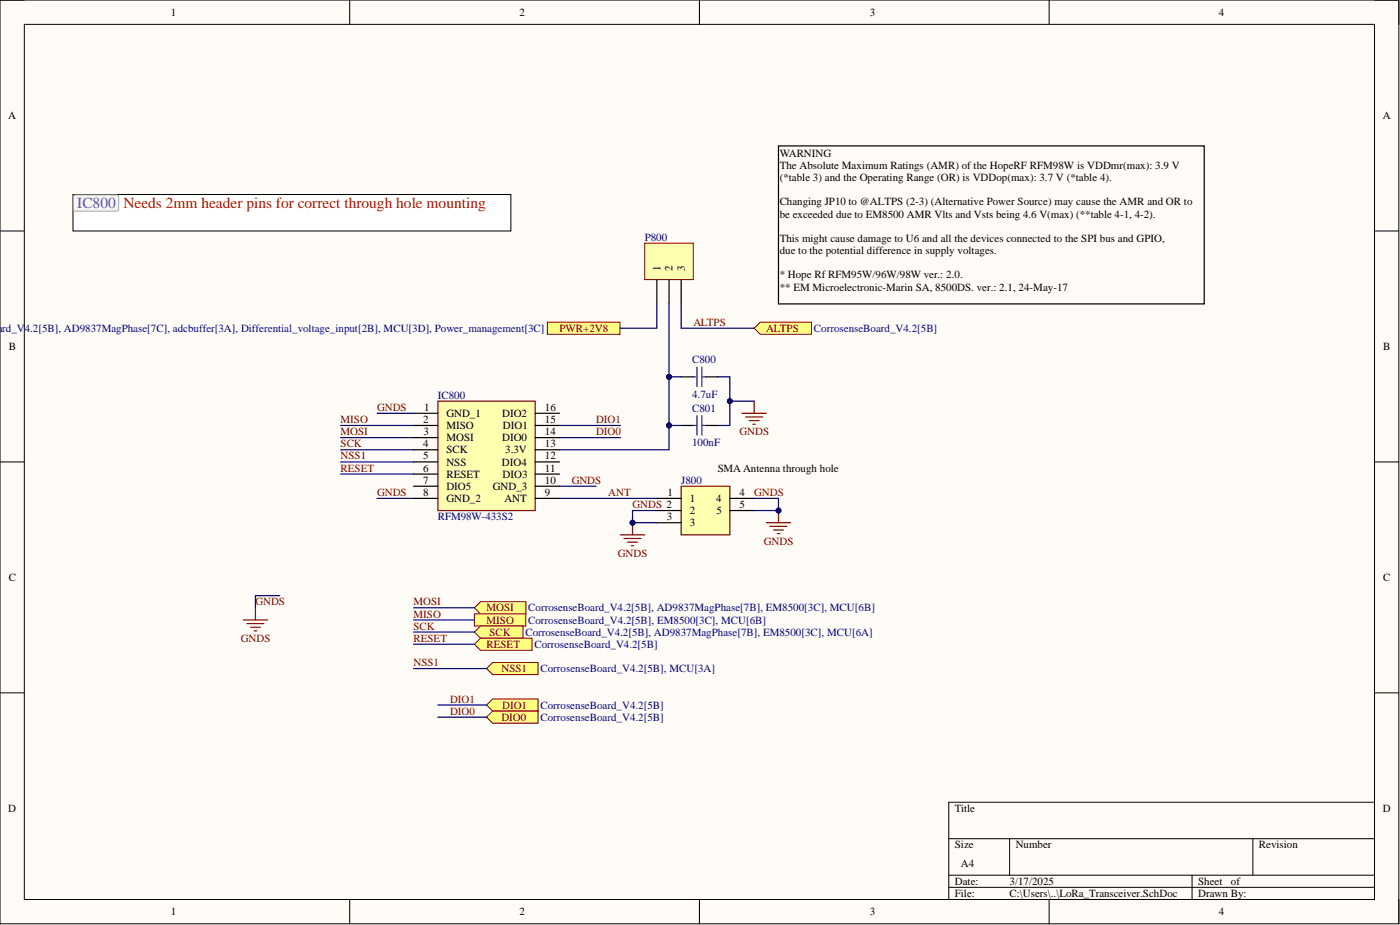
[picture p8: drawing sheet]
<svg xmlns="http://www.w3.org/2000/svg" width="292mm" height="193mm" viewBox="0 0 292 193" stroke-linecap="round" stroke-linejoin="round" font-family="sans-serif">
<path d="M0 0h291.9v192.7h-291.9z" fill-rule="evenodd" fill="#fffcf8"/>
<path d="M0 0h291.9v192.7h-291.9z" fill="none" stroke="#000" stroke-width=".21"/>
<path d="M5.1 5.1h281.7v182.5h-281.7z" fill-rule="evenodd" fill="#fffcf8"/>
<g fill="none" stroke="#000" stroke-width=".21">
<path d="M0 0h5.1M5.1 5.1h281.7v182.5h-281.7zM73 0v5.1M145.9 0v5.1M218.9 0v5.1M286.8 0h5.1v5.1M0 48.2h5.1M286.8 48.2h5.1M0 96.4h5.1M286.8 96.4h5.1M0 144.5h5.1M286.8 144.5h5.1"/>
<path d="M198 175h88.8M210.6 175v7.6M261.4 175v7.6M286.8 167.4h-88.8v20.2M73 187.6v5.1M145.9 187.6v5.1M198 182.6h88.8M198 185.1h88.8M218.9 187.6v5.1M248.7 182.6v5M291.9 187.6v5.1"/>
</g>
<path d="M91.4 83.7h20.3v22.8h-20.3z" fill-rule="evenodd" fill="#ffffb0"/>
<path d="M91.4 83.7h20.3v22.8h-20.3zM154.8 86.2h5.1M155.6 87h3.5M156.3 87.7h2.1M157.1 88.5h.5M157.4 83.7v2.5M50.8 129.3h5M51.5 130.1h3.6M52.3 130.9h2M53 131.6h.5M53.3 126.8v2.5" fill="none" stroke="#800000" stroke-width=".25"/>
<g fill="none" stroke="#000" stroke-width=".25">
<path d="M86.3 86.2h5.1M86.3 88.8h5.1M86.3 91.3h5.1M86.3 93.8h5.1M86.3 96.4h5.1M86.3 98.9h5.1M111.7 86.2h5M111.7 88.8h5M111.7 91.3h5M111.7 93.8h5M111.7 96.4h5M111.7 98.9h5"/>
<path d="M86.3 101.4h5.1M86.3 104h5.1M111.7 101.4h5M111.7 104h5"/>
</g>
<path d="M157.4 68.5l1.2-1.3h10.7v2.5h-10.7z" fill-rule="evenodd" fill="#ffff80"/>
<path d="M157.4 68.5l1.2-1.3h10.7v2.5h-10.7z" fill="none" stroke="#800000" stroke-width=".21"/>
<path d="M99 126.8l1.2-1.3h9.5v2.6h-9.5z" fill-rule="evenodd" fill="#ffff80"/>
<path d="M99 126.8l1.2-1.3h9.5v2.6h-9.5z" fill="none" stroke="#800000" stroke-width=".21"/>
<path d="M99 128.1h10.7v2.5h-10.7z" fill-rule="evenodd" fill="#ffff80"/>
<path d="M99 128.1h10.7v2.5h-10.7z" fill="none" stroke="#800000" stroke-width=".21"/>
<path d="M99 131.9l1.2-1.3h8.9v2.5h-8.9z" fill-rule="evenodd" fill="#ffff80"/>
<path d="M99 131.9l1.2-1.3h8.9v2.5h-8.9z" fill="none" stroke="#800000" stroke-width=".21"/>
<path d="M114.2 67.2h15.2v2.5h-15.2z" fill-rule="evenodd" fill="#ffff80"/>
<path d="M114.2 67.2h15.2v2.5h-15.2z" fill="none" stroke="#800000" stroke-width=".21"/>
<path d="M99 134.4l1.2-1.3h10.8v2.6h-10.8z" fill-rule="evenodd" fill="#ffff80"/>
<path d="M99 134.4l1.2-1.3h10.8v2.6h-10.8z" fill="none" stroke="#800000" stroke-width=".21"/>
<path d="M142.1 101.4h10.2v10.2h-10.2z" fill-rule="evenodd" fill="#ffffb0"/>
<path d="M142.1 101.4h10.2v10.2h-10.2zM159.9 109h5.1M160.6 109.8h3.6M161.4 110.6h2M162.2 111.3h.5M162.4 106.5v2.5" fill="none" stroke="#800000" stroke-width=".25"/>
<path d="M137 104h5.1M137 106.5h5.1M137 109h5.1M152.3 104h5.1M152.3 106.5h5.1" fill="none" stroke="#000" stroke-width=".25"/>
<circle cx="162.4" cy="106.5" r=".51" fill="#000080"/>
<circle cx="162.4" cy="106.5" r=".51" fill="none" stroke="#000080" stroke-width=".21"/>
<path d="M162.4 30.4h88.9v33h-88.9z" fill="none" stroke="#000" stroke-width=".25"/>
<path d="M101.5 139.5l1.3-1.3h9.5v2.5h-9.5z" fill-rule="evenodd" fill="#ffff80"/>
<path d="M101.5 139.5l1.3-1.3h9.5v2.5h-9.5z" fill="none" stroke="#800000" stroke-width=".21"/>
<path d="M101.5 147.1l1.3-1.3h9.5v2.5h-9.5z" fill-rule="evenodd" fill="#ffff80"/>
<path d="M101.5 147.1l1.3-1.3h9.5v2.5h-9.5z" fill="none" stroke="#800000" stroke-width=".21"/>
<path d="M101.5 149.6l1.3-1.3h9.5v2.6h-9.5z" fill-rule="evenodd" fill="#ffff80"/>
<path d="M101.5 149.6l1.3-1.3h9.5v2.6h-9.5z" fill="none" stroke="#800000" stroke-width=".21"/>
<path d="M142.1 78.6h2.6M147.2 78.6h2.5M142.1 88.8h2.6M147.2 88.8h2.5" fill="none" stroke="#000" stroke-width=".25"/>
<path d="M144.7 78.6h.7M145.4 76.6v4M146.4 76.6v4M146.4 78.6h.8M144.7 88.8h.7M145.4 86.7v4.1M146.4 86.7v4.1M146.4 88.8h.8" fill="none" stroke="#00f" stroke-width=".25"/>
<path d="M134.5 50.7h10.2v7.6h-10.2z" fill-rule="evenodd" fill="#ffffb0"/>
<path d="M134.5 50.7h10.2v7.6h-10.2z" fill="none" stroke="#800000" stroke-width=".21"/>
<path d="M137 58.3v5.1M139.6 58.3v5.1M142.1 58.3v5.1" fill="none" stroke="#000" stroke-width=".25"/>
<path d="M71.1 91.3h15.2M71.1 88.8h15.2M71.1 93.8h15.2M71.1 96.4h15.2M71.1 98.9h15.2M78.7 86.2h7.6M116.7 91.3h12.7M116.7 88.8h12.7M139.6 88.8h2.5M78.7 104h7.6M116.7 101.4h7.7M58.4 124.3h-5.1v2.5" fill="none" stroke="#000080" stroke-width=".25"/>
<circle cx="139.6" cy="88.8" r=".51" fill="#000080"/>
<circle cx="139.6" cy="88.8" r=".51" fill="none" stroke="#000080" stroke-width=".21"/>
<path d="M139.6 78.6v10.2" fill="none" stroke="#000080" stroke-width=".25"/>
<circle cx="139.6" cy="78.6" r=".51" fill="#000080"/>
<circle cx="139.6" cy="78.6" r=".51" fill="none" stroke="#000080" stroke-width=".21"/>
<circle cx="139.6" cy="88.8" r=".51" fill="#000080"/>
<circle cx="139.6" cy="88.8" r=".51" fill="none" stroke="#000080" stroke-width=".21"/>
<path d="M139.6 78.6h2.5" fill="none" stroke="#000080" stroke-width=".25"/>
<circle cx="139.6" cy="78.6" r=".51" fill="#000080"/>
<circle cx="139.6" cy="78.6" r=".51" fill="none" stroke="#000080" stroke-width=".21"/>
<path d="M139.6 63.4v15.2M86.3 126.8h12.7M86.3 129.3h12.7M86.3 131.9h12.7" fill="none" stroke="#000080" stroke-width=".25"/>
<circle cx="139.6" cy="78.6" r=".51" fill="#000080"/>
<circle cx="139.6" cy="78.6" r=".51" fill="none" stroke="#000080" stroke-width=".21"/>
<path d="M142.1 63.4v5.1h15.3M139.6 88.8v5h-22.9" fill="none" stroke="#000080" stroke-width=".25"/>
<circle cx="139.6" cy="88.8" r=".51" fill="#000080"/>
<circle cx="139.6" cy="88.8" r=".51" fill="none" stroke="#000080" stroke-width=".21"/>
<path d="M152.3 83.7h5.1" fill="none" stroke="#000080" stroke-width=".25"/>
<circle cx="152.3" cy="83.7" r=".51" fill="#000080"/>
<circle cx="152.3" cy="83.7" r=".51" fill="none" stroke="#000080" stroke-width=".21"/>
<path d="M116.7 104h20.3M137 106.5h-5v2.5h5M86.3 134.4h12.7" fill="none" stroke="#000080" stroke-width=".25"/>
<circle cx="132" cy="109" r=".51" fill="#000080"/>
<circle cx="132" cy="109" r=".51" fill="none" stroke="#000080" stroke-width=".21"/>
<path d="M157.4 104h5v2.5h-5" fill="none" stroke="#000080" stroke-width=".25"/>
<circle cx="162.4" cy="106.5" r=".51" fill="#000080"/>
<circle cx="162.4" cy="106.5" r=".51" fill="none" stroke="#000080" stroke-width=".21"/>
<path d="M137 63.4v5.1h-7.6M149.7 78.6h2.6v10.2h-2.6M86.3 139.5h15.2M91.4 147.1h10.1M91.4 149.6h10.1" fill="none" stroke="#000080" stroke-width=".25"/>
<circle cx="152.3" cy="83.7" r=".51" fill="#000080"/>
<circle cx="152.3" cy="83.7" r=".51" fill="none" stroke="#000080" stroke-width=".21"/>
<path d="M15.2 40.6h91.4v7.6h-91.4z" fill-rule="evenodd" fill="#fff"/>
<path d="M15.2 40.6h91.4v7.6h-91.4z" fill="none" stroke="#000" stroke-width=".21"/>
<path d="M15.4 40.9l.3-.2h8.9l.2 .4-.1 2.7-.4 .2h-8.8l-.2-.4z" fill="#f5f5f5"/>
<path d="M15.4 40.9l.3-.2h8.9l.2 .4-.1 2.7-.4 .2h-8.8l-.2-.4z" fill="none" stroke="#a9a9a9" stroke-width=".21"/>
<path d="M129.4 111.6h5.1M130.2 112.3h3.5M131 113.1h2M131.7 113.9h.5M132 109v2.6" fill="none" stroke="#800000" stroke-width=".25"/>
<circle cx="132" cy="109" r=".51" fill="#000080"/>
<circle cx="132" cy="109" r=".51" fill="none" stroke="#000080" stroke-width=".21"/>
<text font-size="3.2" fill="#5050db" x="16.1" y="43.5">IC800</text>
<text font-size="3.2" fill="#f00" x="25.8" y="43.5">Needs 2mm header pins for correct through hole mounting</text>
<g font-size="2.3">
<text x="35.6" y="3.3">1</text>
<text x="108.4" y="3.3">2</text>
<text x="181.5" y="3.3">3</text>
<text x="254.3" y="3.3">4</text>
<text x="1.7" y="24.9">A</text>
<text x="288.5" y="24.9">A</text>
<text x="162.7" y="32.7">WARNING</text>
<text x="162.7" y="35.3">The Absolute Maximum Ratings (AMR) of the HopeRF RFM98W is VDDmr(max): 3.9 V</text>
<text x="162.7" y="37.8">(*table 3) and the Operating Range (OR) is VDDop(max): 3.7 V (*table 4).</text>
<text x="162.7" y="42.9">Changing JP10 to @ALTPS (2-3) (Alternative Power Source) may cause the AMR and OR to</text>
<text x="162.7" y="45.4">be exceeded due to EM8500 AMR Vlts and Vsts being 4.6 V(max) (**table 4-1, 4-2).</text>
<text x="162.7" y="50.5">This might cause damage to U6 and all the devices connected to the SPI bus and GPIO,</text>
<text x="162.7" y="53">due to the potential difference in supply voltages.</text>
<text x="137.8" y="56.6" transform="rotate(-90 137.8 56.6)">1</text>
<text x="140.3" y="56.6" transform="rotate(-90 140.3 56.6)">2</text>
<text x="142.9" y="56.6" transform="rotate(-90 142.9 56.6)">3</text>
<text x="162.7" y="58.1">* Hope Rf RFM95W/96W/98W ver.: 2.0.</text>
<text x="162.7" y="60.6">** EM Microelectronic-Marin SA, 8500DS. ver.: 2.1, 24-May-17</text>
<text x="1.8" y="73">B</text>
<text x="288.6" y="73">B</text>
<text x="88.3" y="88.3">2</text>
<text x="88.5" y="85.7">1</text>
<text x="93.1" y="87">GND_1</text>
<text x="93.1" y="89.5">MISO</text>
<text x="104.8" y="87">DIO2</text>
<text x="104.9" y="89.5">DIO1</text>
<text x="113.7" y="88.3">15</text>
<text x="113.7" y="85.7">16</text>
<text x="88.3" y="93.3">4</text>
<text x="88.3" y="95.9">5</text>
<text x="88.4" y="90.8">3</text>
<text x="93.1" y="92.1">MOSI</text>
<text x="93.1" y="94.6">SCK</text>
<text x="104.8" y="92.1">DIO0</text>
<text x="105.4" y="94.6">3.3V</text>
<text x="113.7" y="95.9">12</text>
<text x="113.7" y="93.3">13</text>
<text x="113.7" y="90.8">14</text>
<text x="88.3" y="98.4">6</text>
<text x="88.3" y="100.9">7</text>
<text x="93.1" y="97.1">NSS</text>
<text x="93.1" y="99.7">RESET</text>
<text x="104.7" y="97.1">DIO4</text>
<text x="104.9" y="99.7">DIO3</text>
<text x="113.7" y="100.9">10</text>
<text x="113.7" y="98.4">11</text>
<text x="149.7" y="98.4">SMA Antenna through hole</text>
<text x="88.3" y="103.5">8</text>
<text x="93.1" y="102.2">DIO5</text>
<text x="93.1" y="104.7">GND_2</text>
<text x="102.8" y="102.2">GND_3</text>
<text x="105.2" y="104.7">ANT</text>
<text x="113.7" y="103.5">9</text>
<text x="139.2" y="103.5">1</text>
<text x="143.9" y="104.7">1</text>
<text x="143.9" y="107.3">2</text>
<text x="149.4" y="104.7">4</text>
<text x="149.5" y="107.3">5</text>
<text x="154.3" y="103.5">4</text>
<text x="154.3" y="106">5</text>
<text x="139.1" y="108.5">3</text>
<text x="143.9" y="109.8">3</text>
<text x="1.8" y="121.2">C</text>
<text x="288.6" y="121.2">C</text>
<text x="1.7" y="169.4">D</text>
<text x="199.2" y="169.4">Title</text>
<text x="288.5" y="169.4">D</text>
<text x="199.2" y="177">Size</text>
<text x="211.9" y="177">Number</text>
<text x="262.7" y="177">Revision</text>
<text x="199.2" y="184.6">Date:</text>
<text x="200.5" y="180.8">A4</text>
<text x="210.6" y="184.6">3/17/2025</text>
<text x="250" y="184.6">Sheet</text>
<text x="256.8" y="184.6">of</text>
<text x="35.6" y="190.9">1</text>
<text x="108.4" y="190.9">2</text>
<text x="181.5" y="190.9">3</text>
<text x="199.2" y="187.1">File:</text>
<text x="210.6" y="187.1">C:\Users\..\LoRa_Transceiver.SchDoc</text>
<text x="250" y="187.1">Drawn By:</text>
<text x="254.3" y="190.9">4</text>
</g>
<g font-size="2.3" fill="#000080">
<text x="134.5" y="50.2">P800</text>
<text x="-.5" y="69.2">ard_V4.2[5B], AD9837MagPhase[7C], adcbuffer[3A], Differential_voltage_input[2B], MCU[3D], Power_management[3C]</text>
<text x="169.8" y="69.2">CorrosenseBoard_V4.2[5B]</text>
<text x="144.4" y="75.8">C800</text>
<text x="91.4" y="83.2">IC800</text>
<text x="144.4" y="82.9">4.7uF</text>
<text x="144.4" y="86">C801</text>
<text x="144.4" y="93.1">100nF</text>
<text x="142.1" y="100.9">J800</text>
<text x="91.4" y="108.5">RFM98W-433S2</text>
<text x="110.2" y="130.1">CorrosenseBoard_V4.2[5B], EM8500[3C], MCU[6B]</text>
<text x="110.2" y="127.6">CorrosenseBoard_V4.2[5B], AD9837MagPhase[7B], EM8500[3C], MCU[6B]</text>
<text x="109.6" y="132.6">CorrosenseBoard_V4.2[5B], AD9837MagPhase[7B], EM8500[3C], MCU[6A]</text>
<text x="111.5" y="135.2">CorrosenseBoard_V4.2[5B]</text>
<text x="112.8" y="140.2">CorrosenseBoard_V4.2[5B], MCU[3A]</text>
<text x="112.8" y="147.8">CorrosenseBoard_V4.2[5B]</text>
<text x="112.8" y="150.4">CorrosenseBoard_V4.2[5B]</text>
</g>
<g font-size="2.3" fill="#800000">
<text x="116.7" y="69.2">PWR+2V8</text>
<text x="144.7" y="68">ALTPS</text>
<text x="159.9" y="69.2">ALTPS</text>
<text x="71.1" y="88.3">MISO</text>
<text x="78.7" y="85.7">GNDS</text>
<text x="124.4" y="88.3">DIO1</text>
<text x="71.1" y="90.8">MOSI</text>
<text x="71.1" y="93.3">SCK</text>
<text x="71.1" y="95.9">NSS1</text>
<text x="124.4" y="90.8">DIO0</text>
<text x="154.3" y="90.8">GNDS</text>
<text x="71.1" y="98.4">RESET</text>
<text x="119.3" y="100.9">GNDS</text>
<text x="78.7" y="103.5">GNDS</text>
<text x="126.9" y="103.5">ANT</text>
<text x="132" y="106">GNDS 2</text>
<text x="157.4" y="103.5">GNDS</text>
<text x="159.4" y="113.6">GNDS</text>
<text x="128.9" y="116.1">GNDS</text>
<text x="53.3" y="126.3">GNDS</text>
<text x="86.3" y="128.8">MISO</text>
<text x="86.3" y="126.3">MOSI</text>
<text x="86.3" y="131.4">SCK</text>
<text x="101.5" y="127.6">MOSI</text>
<text x="101.5" y="130.1">MISO</text>
<text x="50.3" y="133.9">GNDS</text>
<text x="86.3" y="133.9">RESET</text>
<text x="101.5" y="135.2">RESET</text>
<text x="102.1" y="132.6">SCK</text>
<text x="86.3" y="139">NSS1</text>
<text x="104.6" y="140.2">NSS1</text>
<text x="93.9" y="146.6">DIO1</text>
<text x="93.9" y="149.1">DIO0</text>
<text x="104.8" y="147.8">DIO1</text>
<text x="104.6" y="150.4">DIO0</text>
</g>
</svg>
